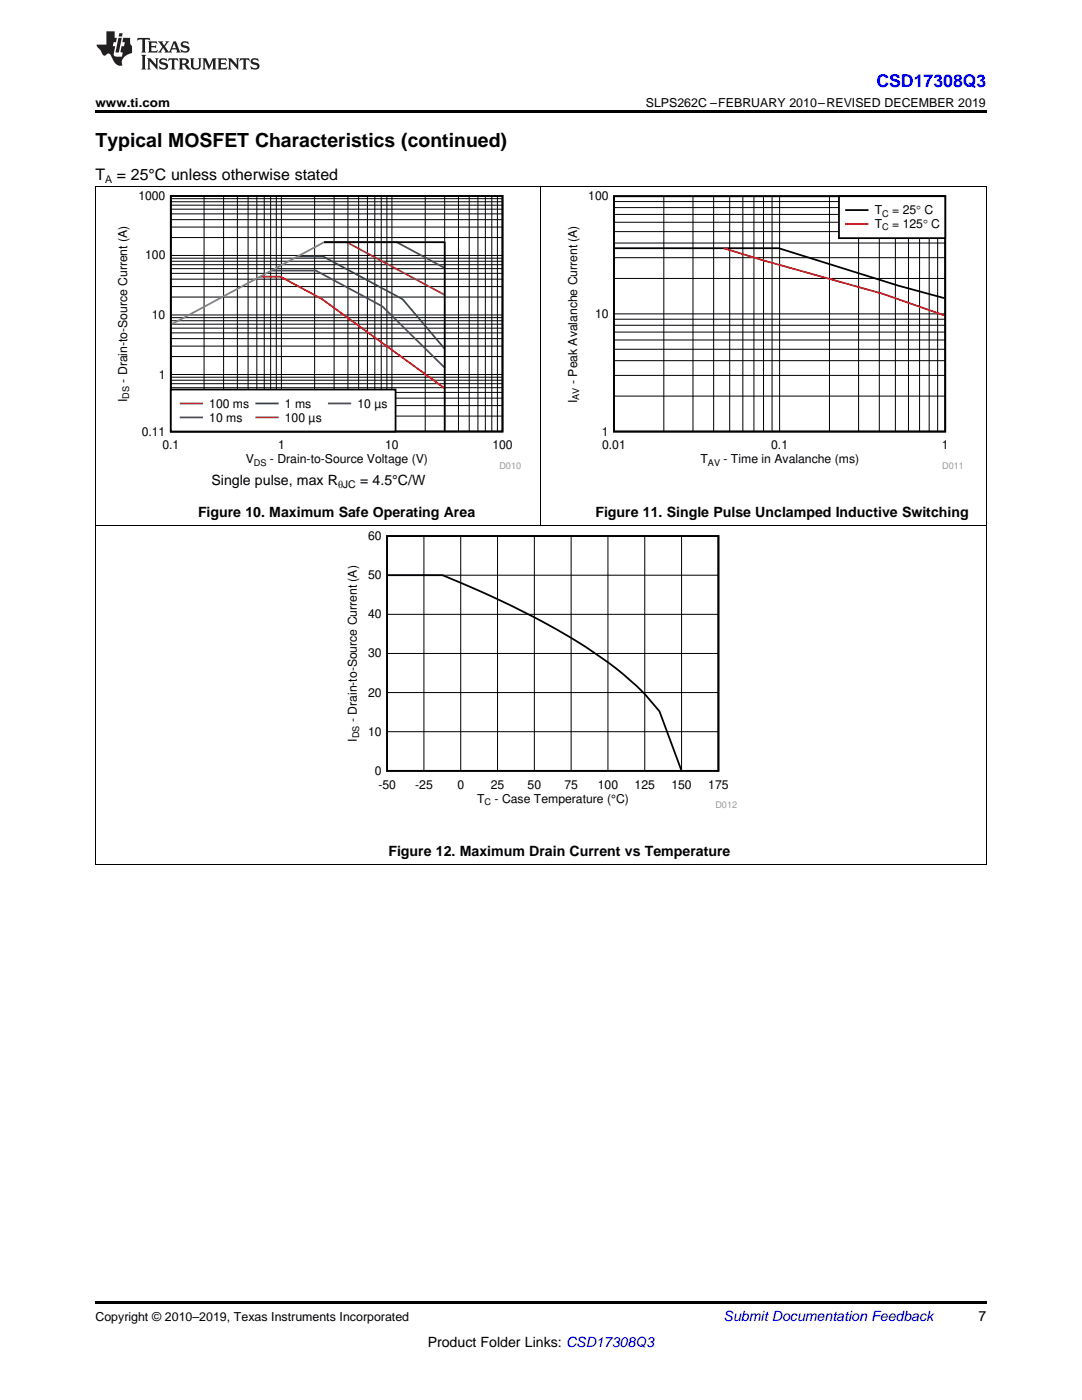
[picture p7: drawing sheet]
<svg xmlns="http://www.w3.org/2000/svg" width="216mm" height="279mm" viewBox="0 0 216 279" stroke-linecap="round" stroke-linejoin="round" font-family="sans-serif">
<path d="M19 259.7h177.8v.5h-177.8z" fill="#000"/>
<path d="M19.1 105v67.6M196.8 105v67.6M19 172.6h177.8" fill="none" stroke="#000" stroke-width=".2"/>
<path d="M68.8 106h78.3v55.3h-78.3z" fill-rule="evenodd" fill="#fff"/>
<path d="M77.2 107h66.2v46.8h-66.2zM77.4 114.8h10.9a180.7 180.7 0 0 1 28.6 14.3 58.5 58.5 0 0 1 14.7 12.9l4.3 11.7" fill="none" stroke="#000" stroke-width=".35"/>
<g fill="none" stroke="#000" stroke-width=".2">
<path d="M19.1 37.2v67.8M107.9 37.2v67.8M196.8 37.2v67.8M19 104.9h177.8M77.2 114.8h66.2M84.6 107v46.8M91.9 107v46.8M99.3 107v46.8M106.6 107v46.8M114 107v46.8M121.3 107v46.8M128.7 107v46.8"/>
<path d="M136 107v46.8M77.2 138.2h66.2M77.2 130.4h66.2M77.2 122.6h66.2M77.2 146h66.2"/>
</g>
<path d="M23 38.1h81v55.5h-81z" fill-rule="evenodd" fill="#fff"/>
<path d="M34.1 39.1h66.2v47h-66.2zM64.7 48.3h24v37.6" fill="none" stroke="#000" stroke-width=".35"/>
<g fill="none" stroke="#000" stroke-width=".2">
<path d="M34.1 39.6h66.2M40.7 39.1v47M44.6 39.1v47M47.4 39.1v47M49.5 39.1v47M51.2 39.1v47M52.7 39.1v47M54 39.1v47M55.1 39.1v47M56.2 39.1v47M62.8 39.1v47M66.7 39.1v47"/>
<path d="M69.4 39.1v47M71.6 39.1v47M73.3 39.1v47M74.8 39.1v47M76.1 39.1v47M77.2 39.1v47M78.2 39.1v47M84.8 39.1v47M88.7 39.1v47M91.5 39.1v47M93.6 39.1v47M95.4 39.1v47"/>
<path d="M96.8 39.1v47M98.1 39.1v47M99.2 39.1v47M34.1 59.3h66.2M34.1 57.2h66.2M34.1 55.7h66.2M34.1 54.6h66.2M34.1 53.6h66.2M34.1 52.8h66.2M34.1 52.1h66.2M34.1 51.5h66.2M34.1 51h66.2"/>
<path d="M34.1 47.4h66.2M34.1 45.3h66.2M34.1 43.8h66.2M34.1 42.7h66.2M34.1 41.7h66.2M34.1 40.9h66.2M34.1 40.3h66.2M34.1 79.5h66.2M34.1 78.3h66.2M34.1 77.4h66.2M34.1 76.6h66.2M34.1 75.9h66.2"/>
<path d="M34.1 75.3h66.2M34.1 74.7h66.2M34.1 71.2h66.2M34.1 69.1h66.2M34.1 67.6h66.2M34.1 66.4h66.2M34.1 65.5h66.2M34.1 64.7h66.2M34.1 64h66.2M34.1 63.4h66.2M34.1 62.9h66.2M34.1 83h66.2"/>
<path d="M34.1 80.9h66.2"/>
</g>
<path d="M51.9 55.2h4.1l8.2 4.5 24.5 17.8" fill="none" stroke="#f00" stroke-width=".35"/>
<path d="M54.2 54h8.8l13.3 7.1 12.4 12.3" fill="none" stroke="#295c75" stroke-width=".35"/>
<path d="M59.4 51.2h5.1l15.8 8.5 8.4 9.9" fill="none" stroke="#286b49" stroke-width=".35"/>
<path d="M64.7 48.3h4.5l19.5 10.6" fill="none" stroke="#9e3a3a" stroke-width=".35"/>
<path d="M64.7 48.3h14.5l9.5 5.2" fill="none" stroke="#68275f" stroke-width=".35"/>
<path d="M64.7 48.3l-30.5 16.4" fill="none" stroke="#808080" stroke-width=".35"/>
<path d="M34.1 77.7h44.8v8.4h-44.8z" fill-rule="evenodd" fill="#fff"/>
<path d="M34.1 77.7h44.8v8.4h-44.8z" fill="none" stroke="#000" stroke-width=".35"/>
<path d="M36 80.5h4.3" fill="none" stroke="#f00" stroke-width=".35"/>
<path d="M36 83.3h4.3" fill="none" stroke="#295c75" stroke-width=".35"/>
<path d="M51.1 80.5h4.3" fill="none" stroke="#286b49" stroke-width=".35"/>
<path d="M51.1 83.3h4.3" fill="none" stroke="#9e3a3a" stroke-width=".35"/>
<path d="M65.6 80.5h4.3" fill="none" stroke="#68275f" stroke-width=".35"/>
<path d="M112.8 38.2h79.2v55.4h-79.2z" fill-rule="evenodd" fill="#fff"/>
<path d="M122.5 39.2h66.1v46.9h-66.1zM122.7 49.5h32.7l23.9 7.5 9.1 2.5" fill="none" stroke="#000" stroke-width=".35"/>
<g fill="none" stroke="#000" stroke-width=".2">
<path d="M132.5 39.2v46.9M138.3 39.2v46.9M142.4 39.2v46.9M145.6 39.2v46.9M148.2 39.2v46.9M150.4 39.2v46.9M152.4 39.2v46.9M154.1 39.2v46.9M155.6 39.2v46.9M165.5 39.2v46.9M171.3 39.2v46.9M175.5 39.2v46.9"/>
<path d="M178.7 39.2v46.9M181.3 39.2v46.9M183.5 39.2v46.9M185.4 39.2v46.9M187.1 39.2v46.9M122.5 55.6h66.1M122.5 51.4h66.1M122.5 48.5h66.1M122.5 46.2h66.1M122.5 44.4h66.1M122.5 42.8h66.1M122.5 41.4h66.1"/>
<path d="M122.5 40.2h66.1M122.5 79.1h66.1M122.5 74.9h66.1M122.5 72h66.1M122.5 69.7h66.1M122.5 67.9h66.1M122.5 66.3h66.1M122.5 64.9h66.1M122.5 63.7h66.1M122.5 62.6h66.1"/>
</g>
<path d="M144.4 49.5l7.7 2.4 24.1 6.8 12.2 4.2" fill="none" stroke="#f00" stroke-width=".35"/>
<path d="M167.4 39.2h21.2v8.3h-21.2z" fill-rule="evenodd" fill="#fff"/>
<path d="M167.4 39.2h21.2v8.3h-21.2zM168.8 41.9h4.3" fill="none" stroke="#000" stroke-width=".35"/>
<path d="M168.8 44.7h4.3" fill="none" stroke="#f00" stroke-width=".35"/>
<path d="M19 37.2h177.8" fill="none" stroke="#000" stroke-width=".2"/>
<path d="M19 22h177.8v.5h-177.8z" fill="#000"/>
<g fill="#231f20">
<path d="M27.5 7.6l-.1 .5 .4-.2h.6v.1v2.1l-.2 .4h1l-.3-.4v-2.1l.1-.1h.5l.5 .2-.2-.5zM29.5 8.3l.2 .3v1.5l-.2 .4h1.8l.2-.6a1.04 1.04 0 0 1-1.3 .2v-.7h.6l.3 .2v-.6l-.3 .2h-.6v-.6l.8-.1 .4 .3-.2-.5zM31.5 8.3l.9 1.1-.9 1.1h.8l-.2-.2 .5-.7 .4 .7-.2 .2h1.5l-.1-.2 .1-.4h.9l.1 .4-.2 .2h1l-.3-.3-.7-1.9h-.5l-.9 2-.8-1 .9-1h-.8l.1 .3-.3 .5-.4-.6 .2-.2zM34.7 8.6l.4 1h-.7zM36.3 8.4a.63 .63 0 0 0-.2 .7 .63 .63 0 0 0 .6 .4l.6 .2 .1 .2a.75 .75 0 0 1-.7 .4 .75 .75 0 0 1-.6-.5l.1 .7 .1-.1a1.11 1.11 0 0 0 1.5-.6 1.13 1.13 0 0 0-1.2-.8l-.1-.4a1.04 1.04 0 0 1 1.2 .2l-.2-.5-.1 .1-.5-.2zM28.2 10.9l.2 .4v2.2l-.2 .4h1l-.3-.4v-2.2l.3-.4zM29.3 11.6l.3 .4v1.5l-.3 .4h.8l-.2-.4v-1.3l1.5 1.7v-1.9l.2-.4h-.7l.2 .4v.9l-1.1-1.3zM32 11.8a.62 .62 0 0 0-.2 .7 .62 .62 0 0 0 .6 .4l.6 .1 .1 .3a.76 .76 0 0 1-.7 .3 .76 .76 0 0 1-.6-.4l.1 .7 .1-.1a1.11 1.11 0 0 0 1.5-.6 1.13 1.13 0 0 0-1.2-.8l-.1-.4a1.04 1.04 0 0 1 1.2 .2l-.2-.6-.1 .1-.5-.1zM33.7 11.6l-.2 .6a.61 .61 0 0 1 .8-.3v1.6l-.2 .4h.9l-.2-.4v-1.6a.63 .63 0 0 1 .8 .3l-.2-.6zM35.6 11.6l.3 .4v1.5l-.3 .4h1l-.2-.2v-.8l.5 .2a.76 .76 0 0 0 1.2 .7l-1-1a.58 .58 0 0 0 .6-.5 .58 .58 0 0 0-.5-.6zM36.4 11.9h.1a.45 .45 0 0 1 .5 .1 .45 .45 0 0 1 .1 .5l-.7 .2zM37.9 11.6l.2 .2a2.17 2.17 0 0 0 .3 1.9 .99 .99 0 0 0 1.6-.6v-1.1l.2-.4h-.7l.2 .2a1.92 1.92 0 0 1-.2 1.8 .6 .6 0 0 1-.9-.5v-1.1l.2-.4zM40.4 11.6l.2 .4v1.5l-.2 .4h.7l-.2-.4v-1.4l.8 1.8 .8-1.8v1.4l-.2 .4h.9l-.2-.4v-1.5l.2-.4h-.8l-.6 1.5-.6-1.5zM43.4 11.6l.2 .4v1.5l-.2 .4h1.8l.2-.6a1.04 1.04 0 0 1-1.3 .1v-.6h.5l.4 .2v-.6l-.4 .2h-.5v-.7h.8l.3 .3-.1-.6zM45.5 11.6l.2 .4v1.5l-.2 .4h.7l-.2-.4v-1.3l1.5 1.7v-1.9l.2-.4h-.7l.2 .4v.9l-1.1-1.3zM47.9 11.6l-.1 .6a.61 .61 0 0 1 .8-.3v1.6l-.3 .4h1l-.3-.4 .1-1.6a.63 .63 0 0 1 .7 .3l-.1-.6zM50.2 11.8a.62 .62 0 0 0-.2 .7 .62 .62 0 0 0 .6 .4l.6 .1 .2 .3a.76 .76 0 0 1-.8 .3 .76 .76 0 0 1-.6-.4l.1 .7 .2-.1a1.11 1.11 0 0 0 1.5-.6 1.13 1.13 0 0 0-1.3-.8l-.1-.4a1.04 1.04 0 0 1 1.2 .2l-.1-.6-.2 .1-.5-.1z"/>
<path d="M21.2 6.3v2.6h-1.9l.1 .4 .7 .9a.91 .91 0 0 0 1 .8 .56 .56 0 0 1 .5-.3 .56 .56 0 0 1 .5 .3l.4 .8a1.53 1.53 0 0 0 1.9 1.2 1.54 1.54 0 0 1 1-2.1l.9-.3v-1.4a1.52 1.52 0 0 1-.3-1.6h-1.4l-.2 .8h.5l-.2 .8h-.4l-.2 1v.2l.4 .1-.2 .8a1.93 1.93 0 0 1-1.6-.3l.3-1.8h-.5l.2-.8h.4l.2-.8h-.4v-1.3zM23.6 7.6l-.6 2.9h.7l.6-2.9zM23.8 6.6l-.1 .7h.6l.2-.7z"/>
</g>
<text font-size="3.9" x="19" y="29.3">Typical MOSFET Characteristics (continued)</text>
<text font-size="3.5" fill="#00f" x="174.9" y="17.3">CSD17308Q3</text>
<g font-size="3.2">
<text x="19" y="36">T</text>
<text x="23.3" y="36">= 25°C unless otherwise stated</text>
</g>
<g font-size="2.8">
<text x="42.2" y="96.8">Single pulse, max R</text>
<text x="71.9" y="96.8">= 4.5°C/W</text>
<text x="39.5" y="103.2">Figure 10. Maximum Safe Operating Area</text>
<text x="118.8" y="103.2">Figure 11. Single Pulse Unclamped Inductive Switching</text>
<text x="77.5" y="170.9">Figure 12. Maximum Drain Current vs Temperature</text>
<text x="195.3" y="263.6">7</text>
<text x="85.3" y="268.9">Product Folder Links: CSD17308Q3</text>
</g>
<text font-size="2.8" fill="#0000c8" x="144.4" y="263.6">Submit Documentation Feedback</text>
<g font-size="2.5">
<text x="19" y="21.4">www.ti.com</text>
<text x="128.9" y="21.4">SLPS262C –FEBRUARY 2010–REVISED DECEMBER 2019</text>
<text x="19" y="263.6">Copyright © 2010–2019, Texas Instruments Incorporated</text>
</g>
<g font-size="2.4">
<text x="27.6" y="39.9">1000</text>
<text x="117.4" y="40">100</text>
<text x="174.5" y="42.8">T</text>
<text x="174.5" y="45.6">T</text>
<text x="178" y="42.8">= 25q</text>
<text x="178" y="45.6">= 125</text>
<text x="184.2" y="45.6">q</text>
<text x="184.5" y="42.8">C</text>
<text x="185.8" y="45.6">C</text>
<text x="29" y="51.8">100</text>
<text x="30.3" y="63.7">10</text>
<text x="118.7" y="63.4">10</text>
<text x="25.4" y="76.4" transform="rotate(-90 25.4 76.4)">- Drain-to-Source Current (A)</text>
<text x="31.7" y="75.5">1</text>
<text x="115.2" y="76.6" transform="rotate(-90 115.2 76.6)">- Peak Avalanche Current (A)</text>
<text x="25.4" y="80.3" transform="rotate(-90 25.4 80.3)">I</text>
<text x="41.8" y="81.4">100 ms</text>
<text x="56.9" y="81.4">1 ms</text>
<text x="71.3" y="81.4">10 µs</text>
<text x="115.2" y="80.4" transform="rotate(-90 115.2 80.4)">I</text>
<text x="28.3" y="86.9">0.11</text>
<text x="32.4" y="89.7">0.1</text>
<text x="41.8" y="84.2">10 ms</text>
<text x="55.5" y="89.7">1</text>
<text x="56.9" y="84.2">100 µs</text>
<text x="76.9" y="89.7">10</text>
<text x="98.2" y="89.7">100</text>
<text x="120.1" y="86.9">1</text>
<text x="120.1" y="89.7">0.01</text>
<text x="153.9" y="89.7">0.1</text>
<text x="187.9" y="89.7">1</text>
<text x="49" y="92.5">V</text>
<text x="53.9" y="92.5">- Drain-to-Source Voltage (V)</text>
<text x="139.8" y="92.5">T</text>
<text x="144.4" y="92.5">- Time in Avalanche (ms)</text>
<text x="73.5" y="107.8">60</text>
<text x="73.5" y="115.6">50</text>
<text x="73.5" y="123.4">40</text>
<text x="73.5" y="131.2">30</text>
<text x="73.5" y="139">20</text>
<text x="71.2" y="148" transform="rotate(-90 71.2 148)">I</text>
<text x="71.2" y="144.1" transform="rotate(-90 71.2 144.1)">- Drain-to-Source Current (A)</text>
<text x="73.5" y="146.8">10</text>
<text x="74.8" y="154.6">0</text>
<text x="75.5" y="157.4">-50</text>
<text x="82.8" y="157.4">-25</text>
<text x="91.3" y="157.4">0</text>
<text x="95.2" y="160.2">T</text>
<text x="97.9" y="157.4">25</text>
<text x="98.7" y="160.2">- Case Temperature (°C)</text>
<text x="105.3" y="157.4">50</text>
<text x="112.6" y="157.4">75</text>
<text x="119.3" y="157.4">100</text>
<text x="126.6" y="157.4">125</text>
<text x="134" y="157.4">150</text>
<text x="141.3" y="157.4">175</text>
</g>
<g font-size="2.1">
<text x="21" y="36.6">A</text>
<text x="67.5" y="97.4">θJC</text>
</g>
<g font-size="1.8">
<text x="176" y="43.2">C</text>
<text x="176" y="46">C</text>
<text x="25.8" y="79.6" transform="rotate(-90 25.8 79.6)">DS</text>
<text x="115.6" y="79.7" transform="rotate(-90 115.6 79.7)">AV</text>
<text x="50.7" y="92.9">DS</text>
<text x="141.3" y="92.9">AV</text>
<text x="71.6" y="147.3" transform="rotate(-90 71.6 147.3)">DS</text>
<text x="96.7" y="160.6">C</text>
</g>
<g font-size="1.8" fill="#999">
<text x="99.7" y="93.5">D010</text>
<text x="188" y="93.5">D011</text>
<text x="142.7" y="161.2">D012</text>
</g>
</svg>
